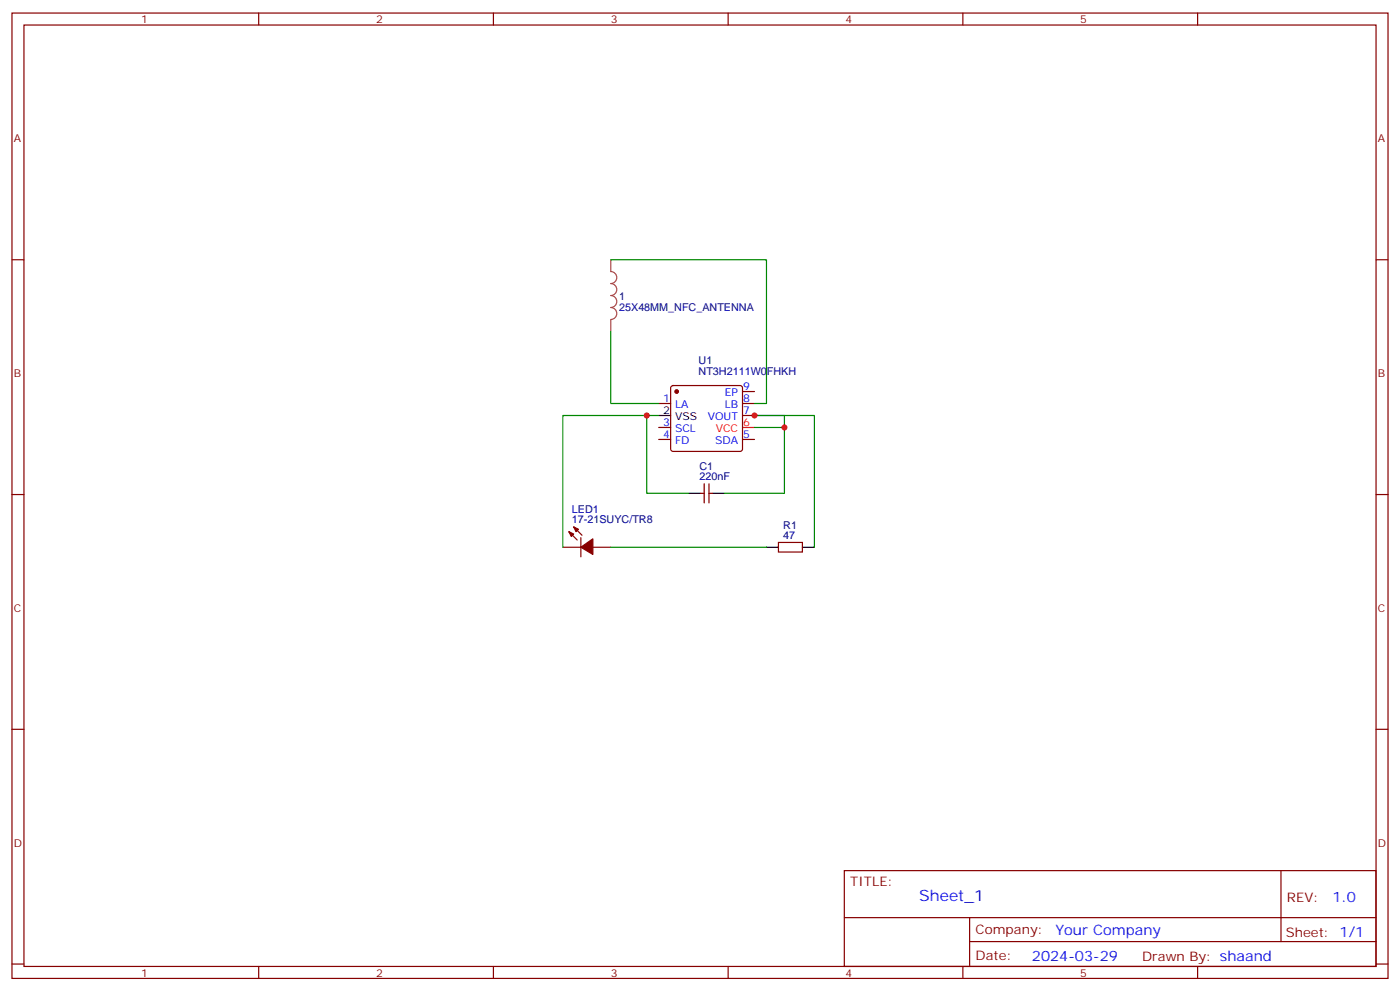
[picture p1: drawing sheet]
<svg xmlns="http://www.w3.org/2000/svg" width="412mm" height="292mm" viewBox="0 0 412 292" stroke-linecap="round" stroke-linejoin="round" font-family="sans-serif">
<g fill="none" stroke="#870000" stroke-width=".35">
<path d="M3.5 3.8h405.4v284.4h-405.4zM7.1 7.4h398.2v277.3h-398.2zM76.2 3.8v3.6M145.3 3.8v3.6M214.5 3.8v3.6M283.6 3.8v3.6M352.8 3.8v3.6M3.5 76.5h3.6M405.3 76.5h3.6M194 118.9h3.6M197.8 113.8l.5-.2h19.7l.5 .2 .2 .5v18l-.2 .5-.5 .2h-19.7l-.5-.3-.2-.4v-18zM218.7 115.3h3.5"/>
<path d="M218.7 118.9h3.5M194 129.4h3.6M194 125.9h3.6M218.7 122.4h3.5M218.7 129.4h3.5M3.5 145.7h3.6M167.6 156.6l2.4 2.5M169 155.2l2.4 2.5M171.1 158.4v5.6M206.4 145.3h1M207.4 142.5v5.6M208.8 142.5v5.6"/>
<path d="M208.8 145.3h1.1M229.3 159.8h7.1v2.8h-7.1zM405.3 145.7h3.6M165.8 161.2h5.3M174.6 161.2h5.3M3.5 214.8h3.6M405.3 214.8h3.6M248.7 256.4h156.6v28.3h-156.6zM377.3 256.5v20.8M248.7 270.3h156.5M285.6 277.3h119.6M285.6 270.3v14.1"/>
<path d="M3.5 284h3.6M76.2 284.7v3.5M145.3 284.7v3.5M214.5 284.7v3.5M283.6 284.7v3.5M352.8 284.7v3.5M405.3 284h3.6"/>
</g>
<path d="M218.7 125.9h3.5" fill="none" stroke="#f00" stroke-width=".35"/>
<path d="M194 122.4h3.6M202.8 145.3h3.6M209.9 145.3h3.5M225.8 161.2h3.5M236.4 161.2h3.5" fill="none" stroke="#000" stroke-width=".35"/>
<g fill="#870000" stroke="#870000" stroke-width=".35">
<path d="M167.6 156.6l1.4 .7-.7 .7z"/>
<path d="M169 155.2l1.4 .7-.7 .7z"/>
<path d="M171.1 161.2l3.5-2.5v4.6z"/>
<circle cx="199.3" cy="115.3" r=".53"/>
</g>
<path d="M179.9 76.5v3.5a1.76 1.76 0 0 1 1.8 1.8 1.76 1.76 0 0 1-1.8 1.7 1.76 1.76 0 0 1 1.8 1.8 1.76 1.76 0 0 1-1.8 1.7 1.76 1.76 0 0 1 1.8 1.8 1.76 1.76 0 0 1-1.8 1.8 1.76 1.76 0 0 1 1.8 1.7 1.76 1.76 0 0 1-1.8 1.8M179.9 94.2v3.5" fill="none" stroke="#a64a4a" stroke-width=".35"/>
<path d="M179.9 76.5h45.9v42.4h-3.6M179.9 97.7v21.2h14.1M190.5 122.4h-24.7v38.8M194 122.4h-3.5v22.9h12.3M222.2 125.9h8.9M213.4 145.3h17.7v-22.9h-8.9h17.7v38.8M179.9 161.2h45.9" fill="none" stroke="#008700" stroke-width=".35"/>
<g fill="#c00">
<circle cx="231.1" cy="125.9" r=".88"/>
<circle cx="222.3" cy="122.4" r=".88"/>
<circle cx="190.5" cy="122.4" r=".88"/>
</g>
<text font-size="4.6" fill="#00f" x="270.8" y="265.5">Sheet_1</text>
<g font-size="4.2" fill="#00f">
<text x="392.5" y="265.7">1.0</text>
<text x="310.9" y="275.3">Your Company</text>
<text x="304" y="283.1">2024-03-29</text>
</g>
<g font-size="3.9" fill="#800">
<text x="250.5" y="261">TITLE:</text>
<text x="379.1" y="265.7">REV:</text>
<text x="287.4" y="275.2">Company:</text>
<text x="378.7" y="275.8">Sheet: 1/1</text>
<text x="287.4" y="282.9">Date:</text>
<text x="336.4" y="283">Drawn By: shaand</text>
</g>
<g font-size="3.2" fill="#800">
<text x="41.6" y="6.8">1</text>
<text x="110.8" y="6.8">2</text>
<text x="179.9" y="6.8">3</text>
<text x="249.1" y="6.8">4</text>
<text x="318.2" y="6.8">5</text>
<text x="4.1" y="41.9">A</text>
<text x="405.9" y="41.9">A</text>
<text x="4.1" y="111.1">B</text>
<text x="405.9" y="111.1">B</text>
<text x="4.1" y="180.2">C</text>
<text x="405.9" y="180.2">C</text>
<text x="4.1" y="249.4">D</text>
<text x="405.9" y="249.4">D</text>
<text x="41.6" y="287.7">1</text>
<text x="110.8" y="287.7">2</text>
<text x="179.9" y="287.7">3</text>
<text x="249.1" y="287.7">4</text>
<text x="318.2" y="287.7">5</text>
</g>
<g font-size="3.2" fill="#000080">
<text x="182.4" y="88.4">1</text>
<text x="182.4" y="91.6">25X48MM_NFC_ANTENNA</text>
<text x="205.8" y="107.3">U1</text>
<text x="205.8" y="110.4">NT3H2111W0FHKH</text>
<text x="206" y="141.4">220nF</text>
<text x="206" y="138.5">C1</text>
<text x="168.5" y="154.1">17-21SUYC/TR8</text>
<text x="168.5" y="151.1">LED1</text>
<text x="230.7" y="155.8">R1</text>
<text x="230.7" y="158.7">47</text>
</g>
<g font-size="3.2" fill="#00f">
<text x="195.4" y="118.5">1</text>
<text x="213.5" y="116.7">EP</text>
<text x="218.9" y="115">9</text>
<text x="218.9" y="118.5">8</text>
<text x="195.4" y="125.6">3</text>
<text x="198.9" y="120.3">LA</text>
<text x="208.5" y="123.8">VOUT</text>
<text x="213.5" y="120.3">LB</text>
<text x="218.9" y="122">7</text>
<text x="195.4" y="129.1">4</text>
<text x="198.9" y="130.8">FD</text>
<text x="198.9" y="127.3">SCL</text>
<text x="210.6" y="130.8">SDA</text>
<text x="218.9" y="129.1">5</text>
</g>
<g font-size="3.2">
<text x="195.4" y="122">2</text>
<text x="198.9" y="123.8">VSS</text>
</g>
<g font-size="3.2" fill="#f00">
<text x="218.9" y="125.6">6</text>
<text x="210.8" y="127.3">VCC</text>
</g>
</svg>
